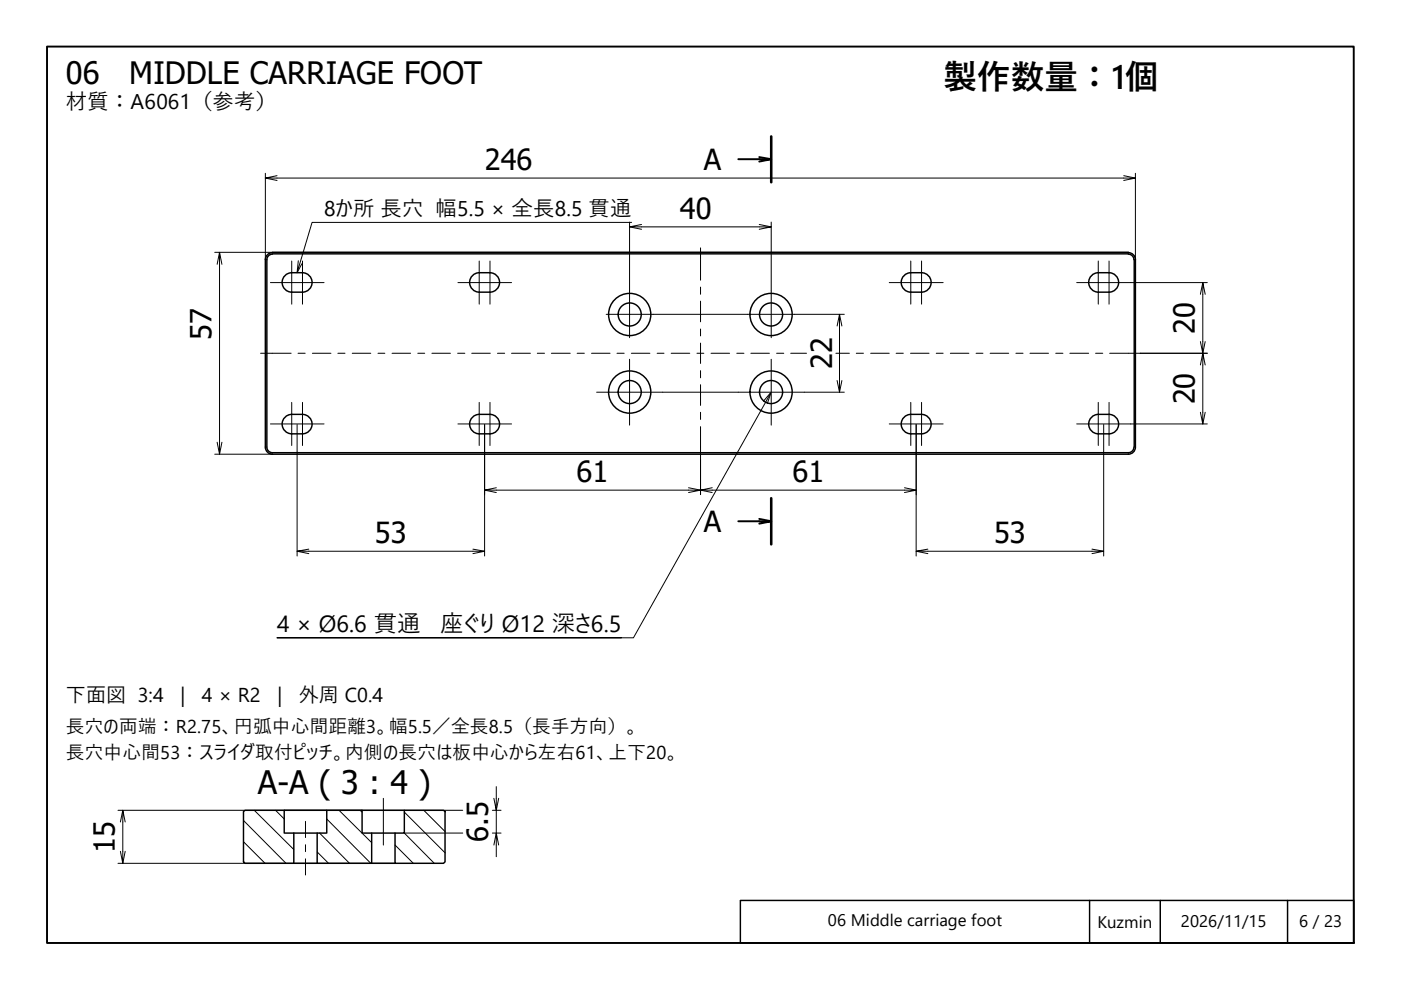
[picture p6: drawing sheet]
<svg xmlns="http://www.w3.org/2000/svg" width="297mm" height="210mm" viewBox="0 0 297 210" stroke-linecap="round" stroke-linejoin="round" font-family="sans-serif">
<!-- layer: Hatch (ISO) -->
<g fill="none" stroke="#000" stroke-width=".21">
<path d="M51.6 178.5l4.6 4.5M51.6 174l9 9M53.9 171.8l8.4 8.3M58.4 171.8l1.9 1.8M67.8 176.6l6.3 6.4M69.3 173.6l9.3 9.4M71.9 171.8l6.9 6.9M76.3 171.8l.5 .4M83.8 179.2l3.8 3.8M85.7 176.6l6.4 6.4M85.7 172.2l8.7 8.6M89.9 171.8l4.5 4.5"/>
<path d="M67.2 180.6l2.5 2.4"/>
</g>
<!-- layer: Visible (ISO) -->
<g fill="none" stroke="#000" stroke-width=".31">
<path d="M56.3 55v39.8M56.6 55v39.8M57.7 53.5h181.6M57.7 53.8h181.6M57.8 53.6a1.49 1.49 0 0 0-1.5 1.5M57.8 53.9a1.17 1.17 0 0 0-1.2 1.2M64.1 57.8a2.06 2.06 0 0 1 2.1 2.1 2.06 2.06 0 0 1-2.1 2M64.1 57.8h-2.2a2.06 2.06 0 0 0-2.1 2.1 2.06 2.06 0 0 0 2.1 2h2.2M103.9 57.8a2.06 2.06 0 0 1 2 2.1 2.06 2.06 0 0 1-2 2M103.9 57.8h-2.3a2.06 2.06 0 0 0-2 2.1 2.06 2.06 0 0 0 2 2h2.3M193.1 57.8h2.3a2.06 2.06 0 0 1 2 2.1 2.06 2.06 0 0 1-2 2h-2.3M193.1 57.8a2.06 2.06 0 0 0-2 2.1 2.06 2.06 0 0 0 2 2"/>
<path d="M232.9 57.8h2.2a2.06 2.06 0 0 1 2.1 2.1 2.06 2.06 0 0 1-2.1 2h-2.2M232.9 57.8a2.06 2.06 0 0 0-2.1 2.1 2.06 2.06 0 0 0 2.1 2M239.2 53.9a1.17 1.17 0 0 1 1.2 1.2M239.2 53.6a1.49 1.49 0 0 1 1.5 1.5M240.5 55v39.8M240.7 55v39.8M56.3 94.8a1.49 1.49 0 0 0 1.5 1.5M56.6 94.8a1.17 1.17 0 0 0 1.2 1.2M57.7 96.3h181.6M57.7 96h181.6M64.1 87.9a2.06 2.06 0 0 1 2.1 2 2.06 2.06 0 0 1-2.1 2.1M64.1 87.9h-2.2a2.06 2.06 0 0 0-2.1 2 2.06 2.06 0 0 0 2.1 2.1h2.2"/>
<path d="M103.9 87.9a2.06 2.06 0 0 1 2 2 2.06 2.06 0 0 1-2 2.1M103.9 87.9h-2.3a2.06 2.06 0 0 0-2 2 2.06 2.06 0 0 0 2 2.1h2.3M193.1 87.9h2.3a2.06 2.06 0 0 1 2 2 2.06 2.06 0 0 1-2 2.1h-2.3M193.1 87.9a2.06 2.06 0 0 0-2 2 2.06 2.06 0 0 0 2 2.1M232.9 87.9h2.2a2.06 2.06 0 0 1 2.1 2 2.06 2.06 0 0 1-2.1 2.1h-2.2M232.9 87.9a2.06 2.06 0 0 0-2.1 2 2.06 2.06 0 0 0 2.1 2.1M240.4 94.8a1.17 1.17 0 0 1-1.2 1.2M240.7 94.8a1.49 1.49 0 0 1-1.5 1.5M51.6 172.1l.3-.3h8.4v4.8h2v6.4h-10.4l-.3-.3zM60.3 171.8h9M62.3 176.6h4.9M69.3 171.8h7.5v4.8h2v6.4h-11.6v-6.4h2.1z"/>
<path d="M76.8 171.8h8.9M78.8 176.6h5M85.7 171.8h8.3l.4 .3v10.6l-.4 .3h-10.2v-6.4h1.9zM62.3 183h4.9M78.8 183h5"/>
<circle cx="133.5" cy="66.7" r="2.44"/>
<circle cx="133.5" cy="66.7" r="4.5"/>
<circle cx="163.5" cy="66.7" r="2.44"/>
<circle cx="163.5" cy="66.7" r="4.5"/>
<circle cx="133.5" cy="83.1" r="2.44"/>
<circle cx="133.5" cy="83.1" r="4.5"/>
<circle cx="163.5" cy="83.1" r="2.44"/>
<circle cx="163.5" cy="83.1" r="4.5"/>
</g>
<!-- layer: Section Line (ISO) -->
<path d="M163.5 28.9v9.7M163.5 105.6v9.8" fill="none" stroke="#000" stroke-width=".55"/>
<path d="M156.5 33.8h7l-2.5 .5M161 33.3l2.5 .5M156.5 110.5h7l-2.5 .5M161 110l2.5 .5" fill="none" stroke="#000" stroke-width=".41"/>
<!-- layer: Border (ISO) -->
<path d="M10 9.9h277v190h-277z" fill="none" stroke="#000" stroke-width=".41"/>
<!-- layer: Title (ISO) -->
<path d="M157 190.9h130v9h-130zM231 190.9v9M246 190.9v9M273 190.9v9" fill="none" stroke="#000" stroke-width=".31"/>
<!-- layer: Dimension (ISO) -->
<g fill="none" stroke="#000" stroke-width=".21">
<path d="M56.3 37.8l2.4 .5M56.3 36.7v18.3M58.7 37.2l-2.4 .6h184.4l-2.4 .5M238.3 37.2l2.4 .6M240.7 36.7v18.3M45.5 53.5h102.9M46.5 53.5l-.5 2.5M47.1 56l-.6-2.5v42.8l-.5-2.5M133.5 48.1l2.5 .5M133.5 47.1v14.6M136 47.6l-2.5 .5h30l-2.5 .5M148.6 53.5h90.7"/>
<path d="M161 47.6l2.5 .5M163.5 47.1v14.6M239.7 59.9h16.3M255 59.9l-.5 2.5M138.5 66.6h9.9M148.6 66.6h9.9M168.5 66.6h10.5M178 66.6l-.5 2.5M178.5 69.1l-.5-2.5v16.6l-.5-2.5M241.7 74.9h14.3M255.5 62.4l-.5-2.5v15l-.5-2.5M255.5 77.4l-.5-2.5v15l-.5-2.5"/>
<path d="M255.5 72.4l-1 5M45.5 96.3h12.2M47.1 93.8l-.6 2.5M63 90v27.9M102.7 90v27.9M140.5 83.2h7.9M148.5 97.3v7.6M148.6 83.2h7.9M170.5 83.2h8.5M178.5 80.7l-.5 2.5M194.2 90v27.9M234 90v27.9"/>
<path d="M239.7 89.9h16.3M255.5 87.4l-.5 2.5M63 116.9l2.5 .5M65.5 116.4l-2.5 .5h39.7l-2.4 .5M100.3 116.4l2.4 .5M102.7 103.9l2.5 .5M105.2 103.4l-2.5 .5h45.8l-2.5 .5M146 103.4l5 1M151 103.4l-2.5 .5h45.7l-2.4 .5M191.8 103.4l2.4 .5M194.2 116.9l2.5 .5M196.7 116.4l-2.5 .5h39.8l-2.5 .5"/>
<path d="M231.5 116.4l2.5 .5M25 171.8h56.2M26 171.8l-.5 2.5M26.5 174.3l-.5-2.5v11.2l-.5-2.5M81.3 171.8h16.8M85.7 176.6h12.4M104.4 171.8h1.8M104.4 176.6h1.8M105.2 166.8v5l-.5-2.5M105.7 179.2l-.5-2.6v5M105.7 169.3l-.5 2.5v4.8l-.5 2.6M25 183h39.6"/>
<path d="M26.5 180.5l-.5 2.5M64.8 183h19"/>
</g>
<!-- layer: Centerline (ISO) -->
<g fill="none" stroke="#000" stroke-width=".21">
<path d="M57.3 59.9h11.4M97.1 59.9h11.4M148.5 52.5v6.9M188.5 59.9h11.5M228.3 59.9h11.4M55.2 74.9h6.5M63.2 74.9h1.5M66.2 74.9h4M71.6 74.9h1.6M74.7 74.9h3.9M80.1 74.9h1.5M83.1 74.9h4"/>
<path d="M88.6 74.9h1.4M91.6 74.9h3.9M97 74.9h1.6M100 74.9h3.9M105.5 74.9h1.5M108.5 74.9h4M113.9 74.9h1.5M116.9 74.9h4M122.4 74.9h1.5M125.4 74.9h3.9M130.8 74.9h1.5M133.9 74.9h3.9"/>
<path d="M139.3 74.9h1.5M142.3 74.9h3.9M147.8 74.9h1.4M148.5 60.9v1.5M148.5 63.9v4.3M148.5 69.8v1.4M148.5 72.7v4.4M148.5 78.6v1.5M150.7 74.9h4M156.2 74.9h1.5M159.2 74.9h3.9M164.7 74.9h1.5"/>
<path d="M167.6 74.9h3.4M177.2 74.9h2.9M181.5 74.9h1.6M184.6 74.9h3.9M190 74.9h1.5M193 74.9h4M198.5 74.9h1.5M201.5 74.9h3.9M206.9 74.9h1.5M209.9 74.9h4M215.4 74.9h1.5M218.4 74.9h3.9"/>
<path d="M223.8 74.9h1.6M226.8 74.9h4M232.3 74.9h1.5M235.3 74.9h6.4M57.3 89.9h11.4M97.1 89.9h11.4M148.5 81.6v4.4M148.5 87.4v1.5M148.5 90.5v6.8M188.5 89.9h11.5M228.3 89.9h11.4M64.8 174.2v3.4"/>
<path d="M64.8 179.1v1.5M81.3 169.3v9.9M64.8 182.1v3.4"/>
</g>
<!-- layer: Center Mark (ISO) -->
<g fill="none" stroke="#000" stroke-width=".21">
<path d="M61.8 55.3v9.2M64.1 55.3v9.2M101.6 55.3v9.2M103.9 55.3v9.2M193.1 55.3v9.2M195.4 55.3v9.2M232.9 55.3v9.2M235.1 55.3v9.2M128.5 66.6h10M133.5 76.2v13.9M133.5 61.7v9.9M158.5 66.6h10"/>
<path d="M163.5 76.2v13.9M163.5 61.7v9.9M61.8 85.3v9.2M64.1 85.3v9.2M101.6 85.3v9.2M103.9 85.3v9.2M126.5 83.2h14M156.5 83.2h14M193.1 85.3v9.2M195.4 85.3v9.2M232.9 85.3v9.2M235.1 85.3v9.2"/>
</g>
<!-- layer: Symbol (ISO) -->
<path d="M64 55.9l-1 1.9M133.9 47.2h-67.7l-3.2 10.6 .2-2.5M163.4 83.3l-29.1 51.9h-75.6h73.1M163.4 83.5l-.7 2.1M163.4 83.3l-1.5 1.8" fill="none" stroke="#000" stroke-width=".21"/>
<text font-size="7.1" x="200" y="18.9">製作数量：1個</text>
<text font-size="6.9" x="54.7" y="168.4">A-A ( 3 : 4 )</text>
<g font-size="6.5">
<text x="14" y="17.8">06</text>
<text x="27.4" y="17.8">MIDDLE CARRIAGE FOOT</text>
</g>
<g font-size="6.2">
<text x="102.8" y="36">246</text>
<text x="149.2" y="36">A</text>
<text x="144.1" y="46.4">40</text>
<text x="253.3" y="70.8" transform="rotate(-90 253.3 70.8)">20</text>
<text x="44.8" y="72.1" transform="rotate(-90 44.8 72.1)">57</text>
<text x="176.4" y="78.3" transform="rotate(-90 176.4 78.3)">22</text>
<text x="253.3" y="85.8" transform="rotate(-90 253.3 85.8)">20</text>
<text x="122.2" y="102.2">61</text>
<text x="168" y="102.2">61</text>
<text x="149.2" y="112.7">A</text>
<text x="79.5" y="115.2">53</text>
<text x="210.8" y="115.2">53</text>
<text x="103.5" y="178.5" transform="rotate(-90 103.5 178.5)">6.5</text>
<text x="24.3" y="180.8" transform="rotate(-90 24.3 180.8)">15</text>
</g>
<g font-size="5">
<text x="58.7" y="134">4 × Ø6.6 貫通</text>
<text x="93.3" y="134">座ぐり Ø12 深さ6.5</text>
</g>
<g font-size="4.5">
<text x="14" y="23.1">材質：A6061（参考）</text>
<text x="68.7" y="45.9">8か所 長穴 幅5.5 × 全長8.5 貫通</text>
</g>
<g font-size="4.3">
<text x="14" y="148.9">下面図 3:4</text>
<text x="38.3" y="148.9">|</text>
<text x="42.8" y="148.9">4 × R2</text>
<text x="58.8" y="148.9">|</text>
<text x="63.4" y="148.9">外周 C0.4</text>
</g>
<g font-size="3.9">
<text x="14" y="155.4">長穴の両端：R2.75、円弧中心間距離3。幅5.5／全長8.5（長手方向）。</text>
<text x="14" y="160.9">長穴中心間53：スライダ取付ピッチ。内側の長穴は板中心から左右61、上下20。</text>
</g>
<g font-size="3.6">
<text x="175.5" y="196.3">06 Middle carriage foot</text>
<text x="232.7" y="196.7">Kuzmin</text>
<text x="250.4" y="196.5">2026/11/15</text>
<text x="275.5" y="196.4">6 / 23</text>
</g>
</svg>
